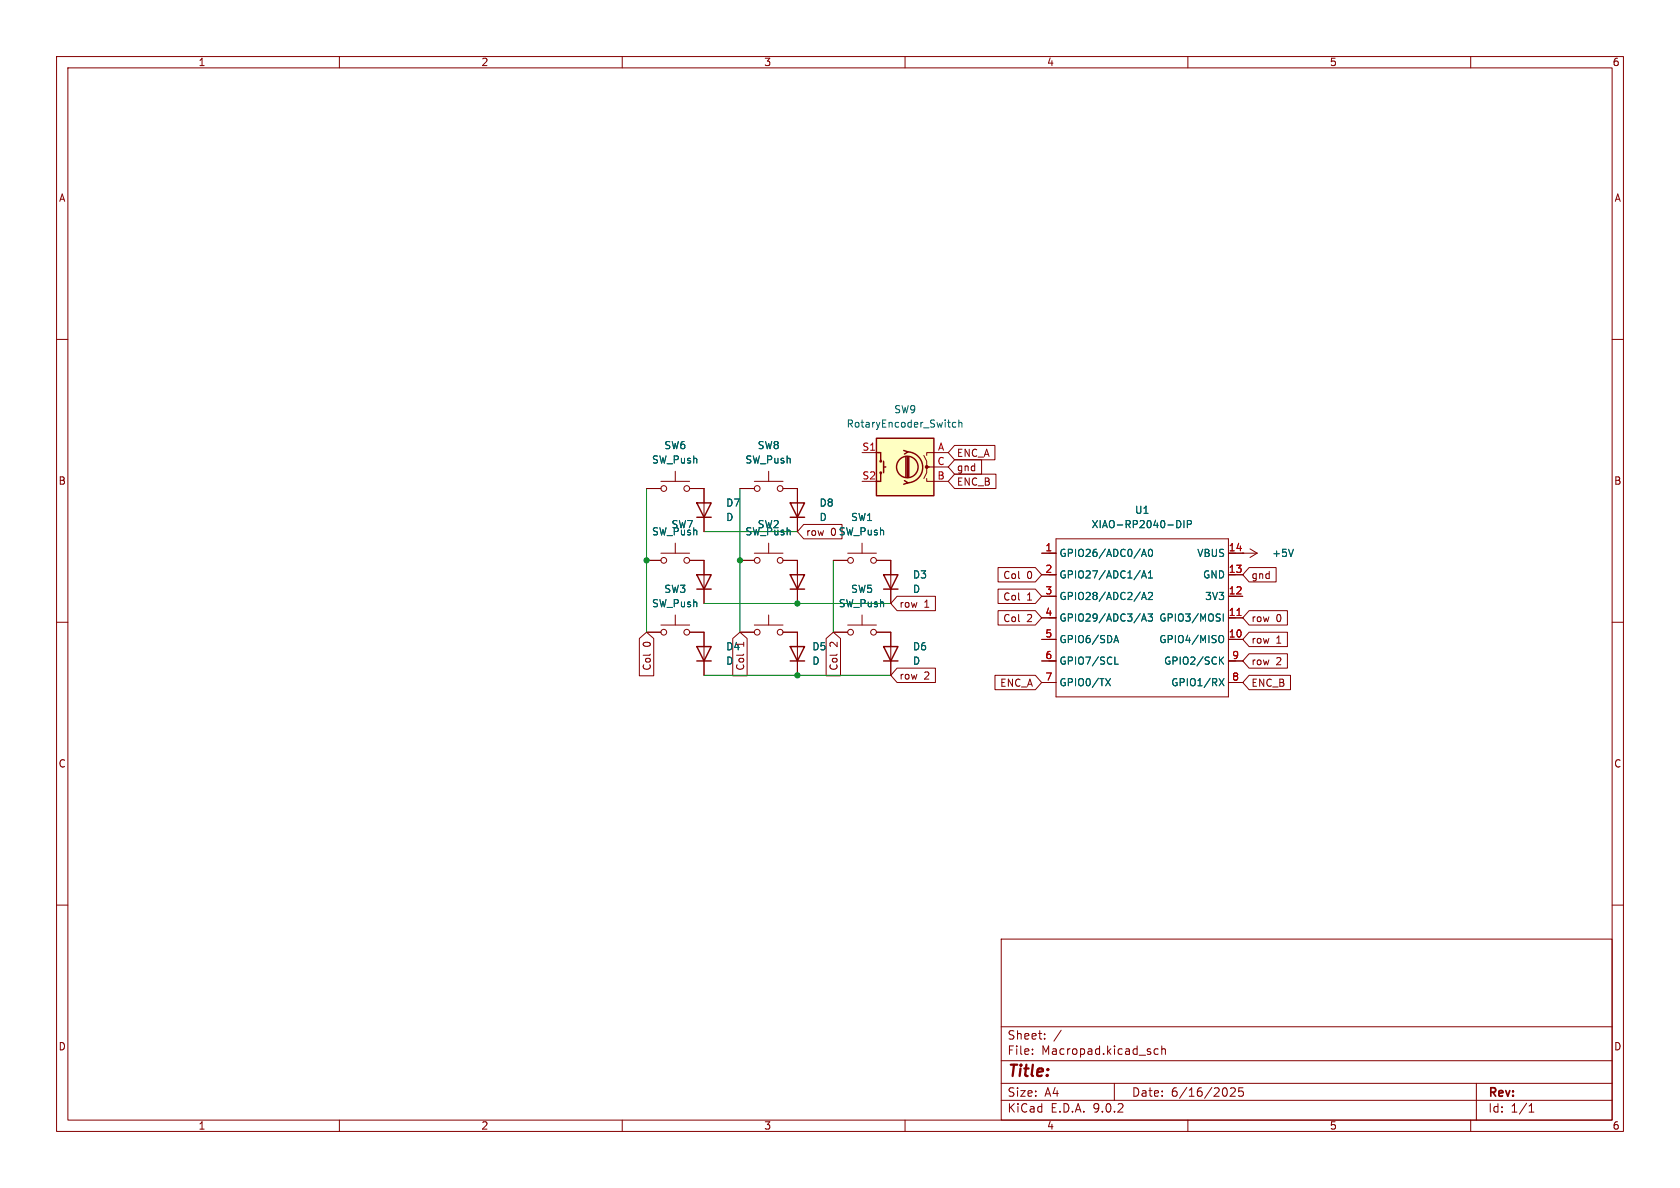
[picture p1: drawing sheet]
<svg xmlns="http://www.w3.org/2000/svg" width="297mm" height="210mm" viewBox="0 0 297 210" stroke-linecap="round" stroke-linejoin="round" font-family="sans-serif">
<g fill="none" stroke="#840000" stroke-width=".18">
<path d="M10 10h277v190h-277zM12 12h273v186h-273zM60 10v2M110 10v2M160 10v2M210 10v2M260 10v2M10 60h2M285 60h2M114.3 99.1h2.5M114.3 86.4h2.5M116.8 97.8h5.1"/>
<path d="M116.8 85.1h5.1M119.4 83.3v1.8M119.4 96v1.8M121.9 99.1h2.6M121.9 86.4h2.6v7.6M130.8 99.1h2.5M130.8 86.4h2.5M133.3 97.8h5.1M133.3 85.1h5.1M135.9 83.3v1.8M135.9 96v1.8M138.4 99.1h2.6v7.6"/>
<path d="M138.4 86.4h2.6M10 110h2M130.8 111.8h2.5M133.3 110.5h5.1M135.9 108.7v1.8M138.4 111.8h2.6v7.6M147.3 111.8h2.6M149.9 110.5h5M152.4 108.7v1.8M154.9 111.8h2.6M285 110h2M10 160h2"/>
<path d="M177 166h108v32h-108zM285 160h2M60 198v2M110 198v2M160 198v2M177 194.5h108M177 191.5h108M177 187.5h108M177 181.5h108M182.5 186.3v.1M182.5 185.5v.1M184.7 183.6v.1"/>
<path d="M184.7 182.8v.1M187.6 182.1l-1.3 2M197 191.5v3M204.7 185.5l-.4-.1-.3 .3v.4l.2 .2h.5M205.4 185.5l.2-.1 .4 .1v.9M205.4 184.9v1.5M210 198v2M216.9 192.6v.9M217.5 192.4l.6-.1 .2 .1 .1 .3-.9 1.1h.9M219.7 192.3h-.7v.7l.2-.1h.5l.1 .3-.1 .5-.2 .1-.5-.1M260 198v2M261 191.5v6.5"/>
<path d="M270.3 196.6h.9M270.3 195.5l.4-.4v1.5"/>
<circle cx="117.3" cy="99.1" r=".51"/>
<circle cx="117.3" cy="86.4" r=".51"/>
<circle cx="121.4" cy="99.1" r=".51"/>
<circle cx="121.4" cy="86.4" r=".51"/>
<circle cx="133.9" cy="99.1" r=".51"/>
<circle cx="133.9" cy="86.4" r=".51"/>
<circle cx="137.9" cy="86.4" r=".51"/>
<circle cx="137.9" cy="99.1" r=".51"/>
<circle cx="133.9" cy="111.8" r=".51"/>
<circle cx="137.9" cy="111.8" r=".51"/>
<circle cx="150.4" cy="111.8" r=".51"/>
<circle cx="154.4" cy="111.8" r=".51"/>
</g>
<path d="M123.2 88.9h2.5l-1.2 2.5zM123.2 91.4h2.5M139.7 101.6h2.5l-1.2 2.5zM139.7 114.3h2.5l-1.2 2.5zM139.7 104.1h2.5M139.7 116.8h2.5" fill="none" stroke="#840000" stroke-width=".25"/>
<path d="M154.9 77.5h10.2v10.1h-10.2z" fill="#ffffc2"/>
<g fill="none" stroke="#840000" stroke-width=".25">
<path d="M154.9 77.5h10.2v10.1h-10.2zM159.8 79.6l.7 .3-.6 .4M160.4 79.9a2.73 2.73 0 0 1 2.7 2.7 2.73 2.73 0 0 1-2.7 2.7M139.7 88.9h2.5l-1.2 2.5zM139.7 91.4h2.5M154.9 80h.8v1.5M155.7 83.6v1.5h-.8M156.2 81.5v2.1M156.2 82.6h.4M159.9 85l.6 .3-.7 .3M160.1 80.8v3.5M160.4 80.8v3.5"/>
<path d="M160.7 80.8v3.5M123.2 101.6h2.5l-1.2 2.5zM123.2 114.3h2.5l-1.2 2.5zM123.2 104.1h2.5M123.2 116.8h2.5M156.2 101.6h2.5l-1.2 2.5zM156.2 114.3h2.5l-1.2 2.5zM156.2 104.1h2.5M156.2 116.8h2.5"/>
<circle cx="155.7" cy="81.5" r=".13"/>
<circle cx="155.7" cy="83.6" r=".13"/>
<circle cx="160.4" cy="82.6" r="1.9"/>
</g>
<g fill="none" stroke="#840000" stroke-width=".18">
<path d="M168.8 78.7h7.1v2.6h-7.1l-1.2-1.3zM114.3 99.1h2.5M114.3 86.4h2.5M121.9 99.1h2.6v7.6M121.9 86.4h2.6v2.5M124.5 91.4v2.6M130.8 99.1h2.5M130.8 86.4h2.5M138.4 86.4h2.6v7.6M138.4 99.1h2.6v2.5M142.1 92.7h6.8v2.6h-6.8l-1.1-1.3zM147.3 99.1h2.6"/>
<path d="M149.9 97.8h5M152.4 80h2.5M152.4 96v1.8M154.9 99.1h2.6v7.6M163.3 80.5l.5 1v1.1h.5M163.8 84.6v.5h3.8M167.6 80h-3.8v.5M167.6 82.6h-3.8v1l-.5 1M168.8 81.3h4.7v2.5h-4.7l-1.2-1.2zM168.8 83.8h7.3v2.6h-7.3l-1.2-1.3zM184.1 97.8h2.6M186.7 95.3h30.5v27.9h-30.5z"/>
<path d="M217.2 97.8h5M219.7 97.8h.1M221 97l1.2 .8M222.2 97.8l-1.2 .8M113 112.9l1.3-1.1 1.3 1.1v6.6h-2.6zM114.3 111.8h2.5M116.8 110.5h5.1M119.4 108.7v1.8M121.9 111.8h2.6v7.6M129.5 112.9l1.3-1.1 1.3 1.1v6.6h-2.6zM130.8 111.8h2.5M138.4 111.8h2.6v2.5"/>
<path d="M141 104.1v2.6M141 116.8v2.6M146 112.9l1.3-1.1 1.3 1.1v6.6h-2.6zM147.3 111.8h2.6M154.9 111.8h2.6v7.6M158.6 118.1h6.8v2.6h-6.8l-1.1-1.3zM158.6 105.4h6.8v2.6h-6.8l-1.1-1.3zM175.9 119.4h7.1l1.1 1.3-1.1 1.2h-7.1zM176.4 104.1h6.6l1.1 1.3-1.1 1.3h-6.6zM176.4 100.3h6.6l1.1 1.3-1.1 1.3h-6.6zM176.4 107.9h6.6l1.1 1.3-1.1 1.3h-6.6zM184.1 101.6h2.6"/>
<path d="M184.1 105.4h2.6M184.1 109.2h2.6M184.1 113h2.6M184.1 116.8h2.6M217.2 101.6h2.5M217.2 105.4h2.5M217.2 109.2h2.5M217.2 113h2.5M217.2 116.8h2.5M220.8 115.6h6.8v2.5h-6.8l-1.1-1.3zM220.8 107.9h6.8v2.6h-6.8l-1.1-1.3zM220.8 100.3h4.8v2.6h-4.8l-1.1-1.3z"/>
<path d="M220.8 111.8h6.8v2.5h-6.8l-1.1-1.3zM220.8 119.4h7.3v2.5h-7.3l-1.1-1.2zM184.1 120.7h2.6M217.2 120.7h2.5"/>
<circle cx="150.4" cy="99.1" r=".51"/>
<circle cx="154.4" cy="99.1" r=".51"/>
<circle cx="117.3" cy="111.8" r=".51"/>
<circle cx="121.4" cy="111.8" r=".51"/>
</g>
<circle cx="163.8" cy="82.5" r=".25" fill="#840000" stroke="#840000" stroke-width=".18"/>
<g fill="none" stroke="#006464" stroke-width=".18">
<path d="M169 74.7h-.4l-.2 .2 .1 .5h.5M169.5 74.8l.2-.1h.3l.1 .8M169.5 74.2v1.3M201.8 98.4l.4-1.3 .5 1.3M201.9 98h.6M203.2 97.2l.1-.1a.68 .68 0 0 1 .5 .6 .68 .68 0 0 1-.5 .7 .84 .84 0 0 1-.1-1.2zM208 92a.64 .64 0 0 1 .8 .7 .64 .64 0 0 1-.8 .6M209.3 92v1.3M209.9 92.7l.6-.1 .1-.2v-.3l-.7-.1v1.3M228.7 97.1l-.5 1.3M195.5 120l.8 1.2M196.3 120l-.8 1.2"/>
<path d="M196.9 113.6l.4-1.3 .5 1.3M197 113.2h.6M197.1 117.4h.6M201.8 102.2l.4-1.3 .5 1.3M201.8 106l.4-1.3 .5 1.3M201.8 109.8l.4-1.3 .5 1.3M201.9 101.8h.6M201.9 105.6h.6M201.9 109.4h.6M203 108.5h.7l-.4 .5 .4 .1v.6l-.2 .1-.5-.1M203 104.8l.5-.1 .2 .4-.7 .9h.7M203 102.2h.7"/>
<path d="M203 101.3l.4-.4v1.3M215.5 120l.9 1.2M215.8 112.3a.43 .43 0 0 1 .5 .5v.4a.43 .43 0 0 1-.5 .4M215.8 116.7l.5 .7M216.3 108.5v1.3M216.3 116.1l-.7 .8M216.4 120l-.9 1.2"/>
</g>
<path d="M218.7 108.8h.7" fill="none" stroke="#a90000" stroke-width=".18"/>
<path d="M114.3 86.4v25.4M124.5 94h16.5M130.8 86.4v25.4M147.3 99.1v12.7M124.5 106.7h33M124.5 119.4h33" fill="none" stroke="#009600" stroke-width=".18"/>
<g fill="#009600" stroke="#009600" stroke-width=".18">
<circle cx="130.8" cy="99.1" r=".46"/>
<circle cx="141" cy="119.4" r=".46"/>
<circle cx="141" cy="106.7" r=".46"/>
<circle cx="114.3" cy="99.1" r=".46"/>
</g>
<text font-size="2.8" fill="#840000" x="178" y="190.9">Title:</text>
<g font-size="2.1" fill="#840000">
<text x="178" y="184">Sheet:</text>
<text x="178" y="186.7">File:</text>
<text x="184.1" y="186.7">Macropad.kicad_sch</text>
<text x="178" y="196.9">KiCad</text>
<text x="178" y="194.1">Size:</text>
<text x="184.7" y="194.1">A4</text>
<text x="185.7" y="196.9">E.D.A.</text>
<text x="193.3" y="196.9">9.0.2</text>
<text x="200" y="194.1">Date:</text>
<text x="207" y="194.1">6/16/2025</text>
<text x="263" y="194.3">Rev:</text>
<text x="263" y="196.9">Id:</text>
<text x="267.1" y="196.9">1/1</text>
</g>
<g font-size="1.8" fill="#840000">
<text x="35" y="11.9">1</text>
<text x="85" y="11.9">2</text>
<text x="135" y="11.9">3</text>
<text x="185" y="11.9">4</text>
<text x="235" y="11.9">5</text>
<text x="285" y="11.9">6</text>
<text x="10.3" y="35.9">A</text>
<text x="285.3" y="35.9">A</text>
<text x="169.1" y="81">ENC_A</text>
<text x="169.1" y="83.5">gnd</text>
<text x="10.3" y="85.9">B</text>
<text x="169.1" y="86">ENC_B</text>
<text x="285.3" y="85.9">B</text>
<text x="142.4" y="94.9">row</text>
<text x="146.8" y="94.9">0 SW_Push</text>
<text x="158.9" y="107.6">row</text>
<text x="163.3" y="107.6">1</text>
<text x="177.3" y="106.4">Col</text>
<text x="177.3" y="102.6">Col</text>
<text x="181.5" y="106.4">1</text>
<text x="181.5" y="102.6">0</text>
<text x="221.1" y="102.6">gnd</text>
<text x="177.3" y="110.2">Col</text>
<text x="181.5" y="110.2">2</text>
<text x="221.1" y="110.2">row</text>
<text x="221.1" y="114">row</text>
<text x="225.6" y="110.2">0</text>
<text x="225.6" y="114">1</text>
<text x="115.3" y="118.7" transform="rotate(-90 115.3 118.7)">Col</text>
<text x="115.3" y="114.4" transform="rotate(-90 115.3 114.4)">0</text>
<text x="131.8" y="118.7" transform="rotate(-90 131.8 118.7)">Col</text>
<text x="131.8" y="114.4" transform="rotate(-90 131.8 114.4)">1</text>
<text x="148.3" y="118.7" transform="rotate(-90 148.3 118.7)">Col</text>
<text x="148.3" y="114.4" transform="rotate(-90 148.3 114.4)">2</text>
<text x="221.1" y="117.8">row</text>
<text x="225.6" y="117.8">2</text>
<text x="158.9" y="120.3">row</text>
<text x="163.3" y="120.3">2</text>
<text x="176.7" y="121.6">ENC_A</text>
<text x="221.1" y="121.6">ENC_B</text>
<text x="10.3" y="135.9">C</text>
<text x="285.3" y="135.9">C</text>
<text x="10.3" y="185.9">D</text>
<text x="285.3" y="185.9">D</text>
<text x="35" y="199.9">1</text>
<text x="85" y="199.9">2</text>
<text x="135" y="199.9">3</text>
<text x="185" y="199.9">4</text>
<text x="235" y="199.9">5</text>
<text x="285" y="199.9">6</text>
</g>
<g font-size="1.8" fill="#006464">
<text x="149.6" y="75.8">RotaryEncoder_Switch</text>
<text x="158" y="73.3">SW9</text>
<text x="115.2" y="82.1">SW_Push</text>
<text x="117.3" y="79.6">SW6</text>
<text x="131.7" y="82.1">SW_Push</text>
<text x="133.9" y="79.6">SW8</text>
<text x="128.3" y="89.8">D7</text>
<text x="144.8" y="89.8">D8</text>
<text x="115.2" y="94.8">SW_Push</text>
<text x="118.6" y="93.6">SW7</text>
<text x="128.3" y="92.3">D</text>
<text x="131.7" y="94.8">SW_Push</text>
<text x="133.9" y="93.6">SW2</text>
<text x="144.8" y="92.3">D</text>
<text x="148.2" y="94.8">SW_Push</text>
<text x="150.4" y="92.3">SW1</text>
<text x="192.9" y="93.6">XIAO-RP2040-DIP</text>
<text x="200.6" y="91">U1</text>
<text x="187.2" y="98.7">GPIO26/ADC0/A0</text>
<text x="211.6" y="98.7">VBUS</text>
<text x="224.8" y="98.7">+5V</text>
<text x="115.2" y="107.5">SW_Push</text>
<text x="117.3" y="105">SW3</text>
<text x="148.2" y="107.5">SW_Push</text>
<text x="150.4" y="105">SW5</text>
<text x="161.3" y="102.5">D3</text>
<text x="161.3" y="105">D</text>
<text x="187.2" y="102.5">GPIO27/ADC1/A1</text>
<text x="187.2" y="106.3">GPIO28/ADC2/A2</text>
<text x="212.6" y="102.5">GND</text>
<text x="213" y="106.3">3V3</text>
<text x="187.2" y="110.1">GPIO29/ADC3/A3</text>
<text x="187.2" y="113.9">GPIO6/SDA</text>
<text x="204.8" y="110.1">GPIO3/MOSI</text>
<text x="204.8" y="113.9">GPIO4/MISO</text>
<text x="128.3" y="115.2">D4</text>
<text x="128.3" y="117.7">D</text>
<text x="143.5" y="115.2">D5</text>
<text x="143.5" y="117.7">D</text>
<text x="161.3" y="115.2">D6</text>
<text x="161.3" y="117.7">D</text>
<text x="187.2" y="117.7">GPIO7/SCL</text>
<text x="205.7" y="117.7">GPIO2/SCK</text>
<text x="187.2" y="121.5">GPIO0/TX</text>
<text x="207" y="121.5">GPIO1/RX</text>
</g>
<g font-size="1.8" fill="#a90000">
<text x="152.4" y="79.8">S1</text>
<text x="165.6" y="82.3">C</text>
<text x="165.7" y="79.8">A</text>
<text x="152.4" y="84.8">S2</text>
<text x="165.6" y="84.8">B</text>
<text x="184.7" y="97.5">1</text>
<text x="184.7" y="101.3">2</text>
<text x="217.1" y="97.5">14</text>
<text x="217.1" y="101.3">13</text>
<text x="184.7" y="105.2">3</text>
<text x="217.1" y="105.2">12</text>
<text x="184.7" y="109">4</text>
<text x="184.7" y="112.8">5</text>
<text x="217.1" y="109">11</text>
<text x="217.1" y="112.8">10</text>
<text x="184.7" y="116.6">6</text>
<text x="217.7" y="116.6">9</text>
<text x="184.7" y="120.4">7</text>
<text x="217.7" y="120.4">8</text>
</g>
</svg>
